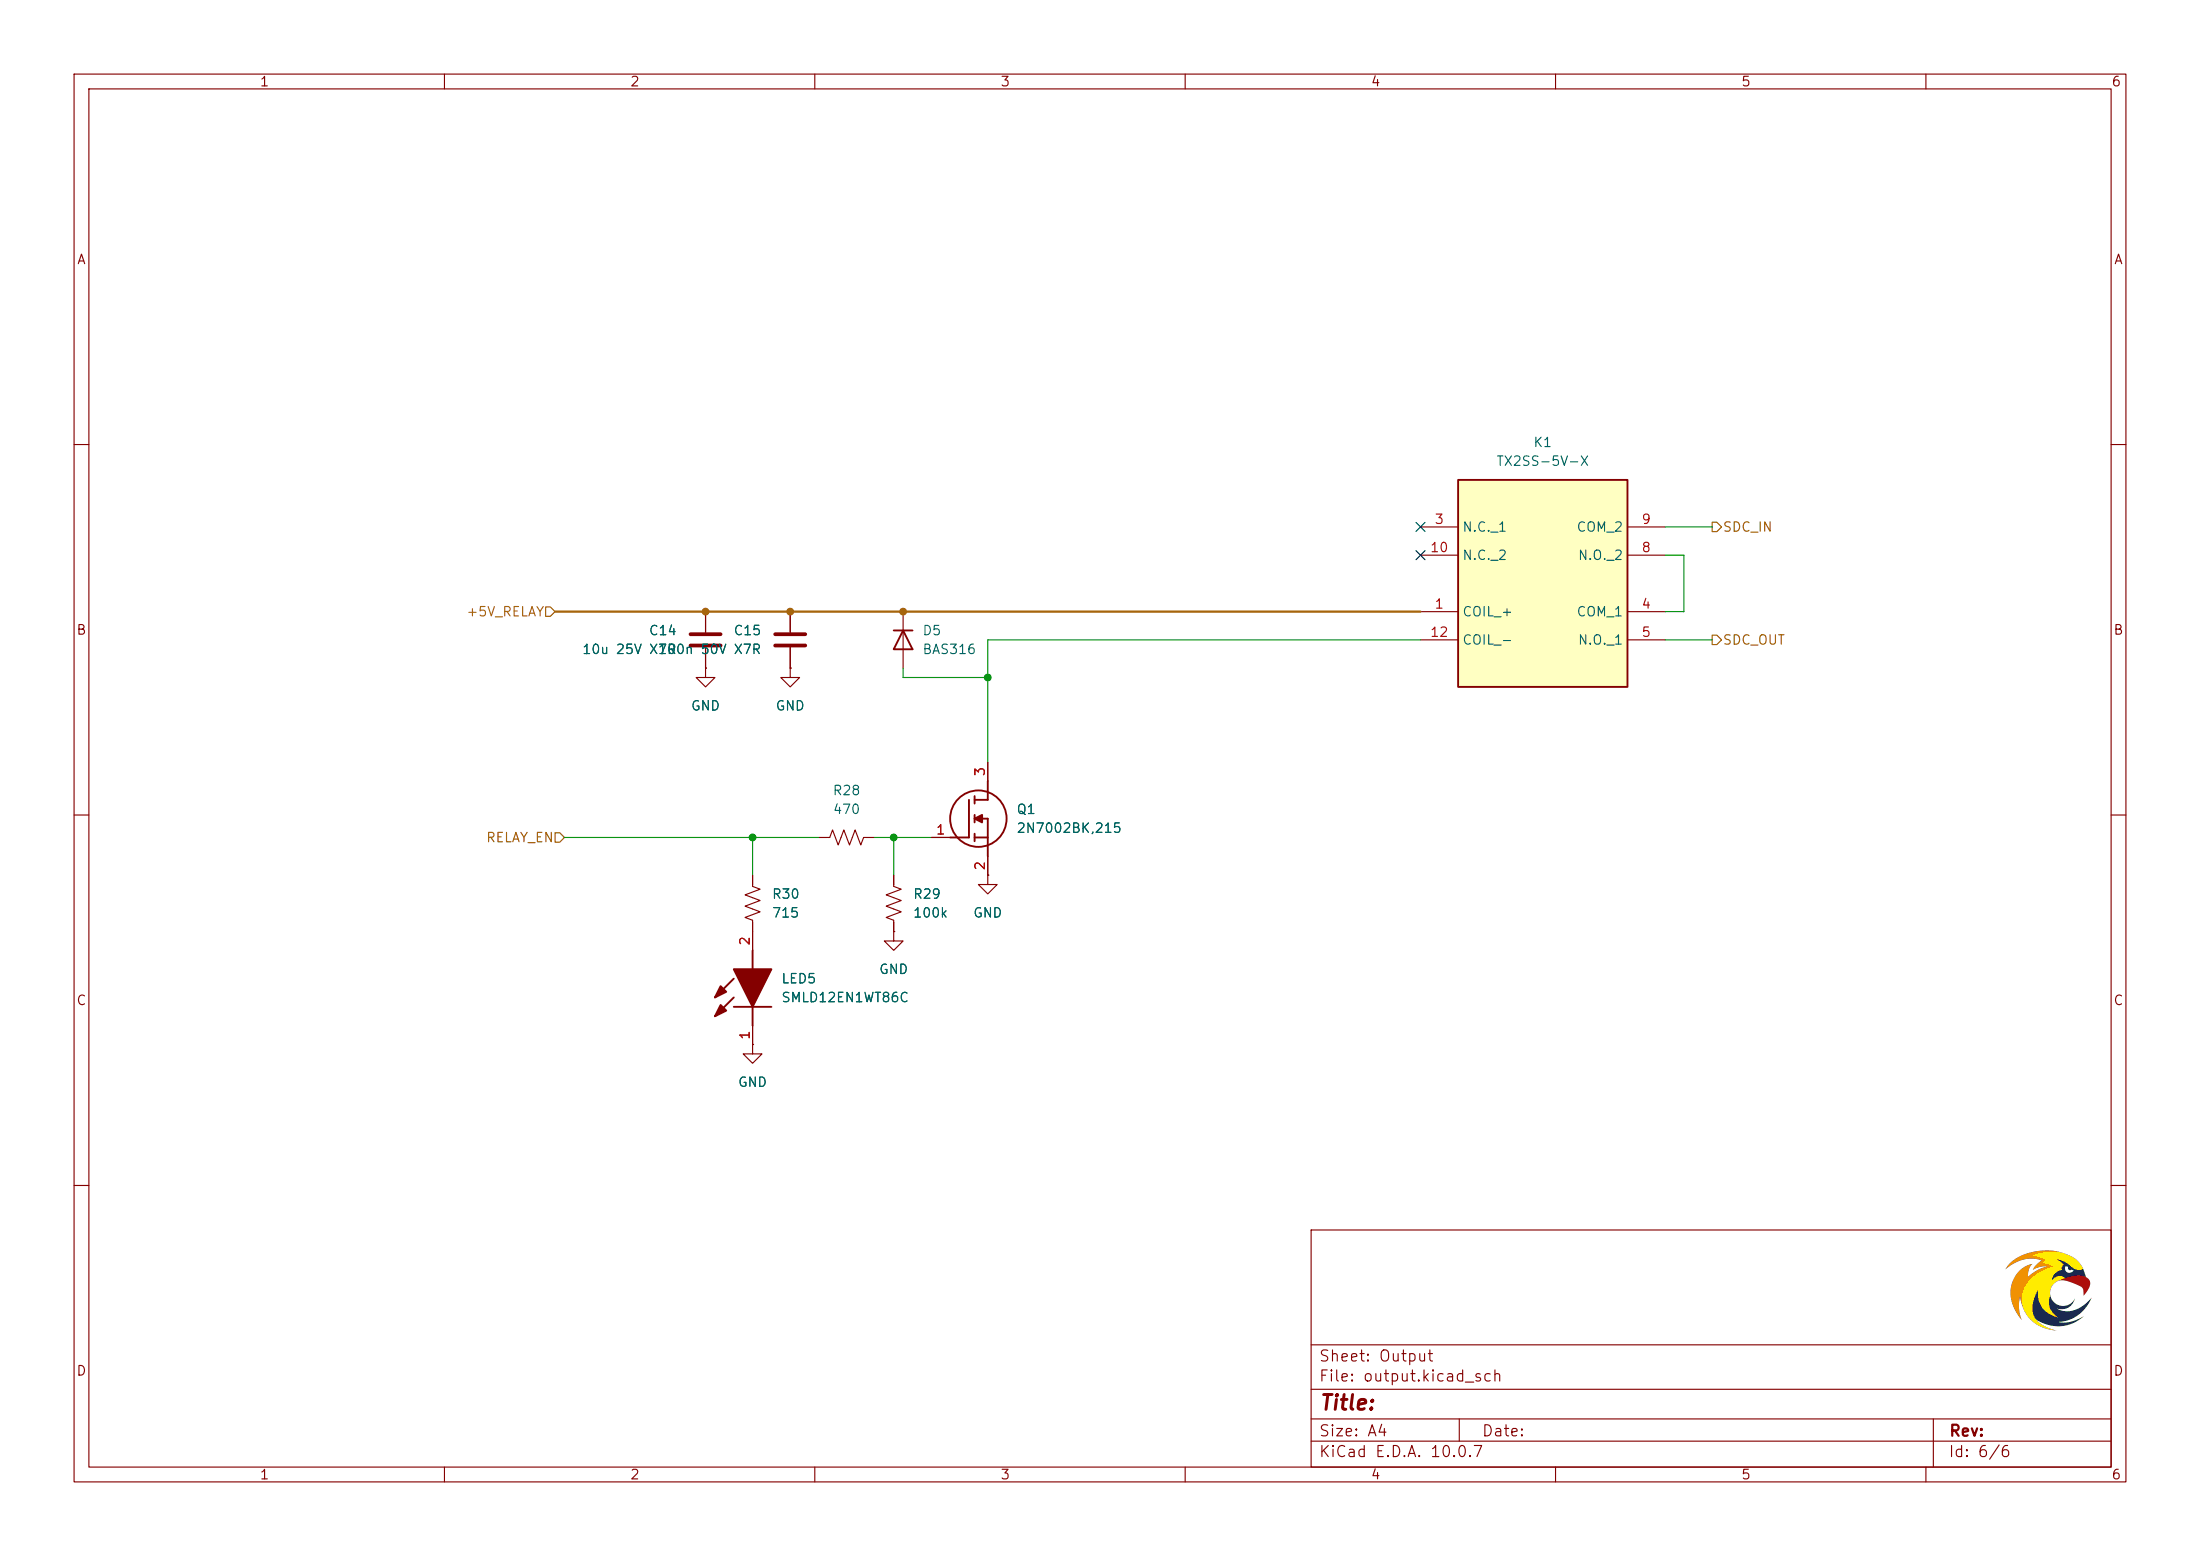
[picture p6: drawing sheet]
(kicad_sch
 (version 20260306)
 (generator "eeschema")
 (generator_version "10.0")
 (paper "A4")
 (lib_symbols
  (symbol "Device:C"
   (pin_numbers (hide yes))
   (pin_names
    (offset 0.254)) (exclude_from_sim no) (in_bom yes) (on_board yes)
   (in_pos_files yes)
   (duplicate_pin_numbers_are_jumpers no)
   (property "Reference" "C" (at 0.635 2.54 0) (show_name no) (do_not_autoplace no) (effects (font (size 1.27 1.27)) (justify left)))
   (property "Value" "C" (at 0.635 -2.54 0) (show_name no) (do_not_autoplace no) (effects (font (size 1.27 1.27)) (justify left)))
   (property "Footprint" "" (at 0.9652 -3.81 0) (show_name no) (do_not_autoplace no) (hide yes) (effects (font (size 1.27 1.27))))
   (property "Datasheet" "" (at 0 0 0) (show_name no) (do_not_autoplace no) (hide yes) (effects (font (size 1.27 1.27))))
   (property "Description" "Unpolarized capacitor" (at 0 0 0) (show_name no) (do_not_autoplace no) (hide yes) (effects (font (size 1.27 1.27))))
   (symbol "C_0_1"
    (polyline (pts (xy -2.032 0.762) (xy 2.032 0.762)) (stroke (width 0.508) (type default)) (fill (type none)))
    (polyline (pts (xy -2.032 -0.762) (xy 2.032 -0.762)) (stroke (width 0.508) (type default)) (fill (type none))))
   (symbol "C_1_1"
    (pin passive line (at 0 3.81 270) (length 2.794) (name "" (effects (font (size 1.27 1.27)))) (number "1" (effects (font (size 1.27 1.27)))))
    (pin passive line (at 0 -3.81 90) (length 2.794) (name "" (effects (font (size 1.27 1.27)))) (number "2" (effects (font (size 1.27 1.27))))))
   (embedded_fonts no))
  (symbol "Device:R_US"
   (pin_numbers (hide yes))
   (pin_names
    (offset 0)) (exclude_from_sim no) (in_bom yes) (on_board yes)
   (in_pos_files yes)
   (duplicate_pin_numbers_are_jumpers no)
   (property "Reference" "R" (at 2.54 0 90) (show_name no) (do_not_autoplace no) (effects (font (size 1.27 1.27))))
   (property "Value" "R_US" (at -2.54 0 90) (show_name no) (do_not_autoplace no) (effects (font (size 1.27 1.27))))
   (property "Footprint" "" (at 1.016 -0.254 90) (show_name no) (do_not_autoplace no) (hide yes) (effects (font (size 1.27 1.27))))
   (property "Datasheet" "" (at 0 0 0) (show_name no) (do_not_autoplace no) (hide yes) (effects (font (size 1.27 1.27))))
   (property "Description" "Resistor, US symbol" (at 0 0 0) (show_name no) (do_not_autoplace no) (hide yes) (effects (font (size 1.27 1.27))))
   (symbol "R_US_0_1"
    (polyline (pts (xy 0 2.286) (xy 0 2.54)) (stroke (width 0) (type default)) (fill (type none)))
    (polyline (pts (xy 0 2.286) (xy 1.016 1.905) (xy 0 1.524) (xy -1.016 1.143) (xy 0 0.762)) (stroke (width 0) (type default)) (fill (type none)))
    (polyline (pts (xy 0 0.762) (xy 1.016 0.381) (xy 0 0) (xy -1.016 -0.381) (xy 0 -0.762)) (stroke (width 0) (type default)) (fill (type none)))
    (polyline (pts (xy 0 -0.762) (xy 1.016 -1.143) (xy 0 -1.524) (xy -1.016 -1.905) (xy 0 -2.286)) (stroke (width 0) (type default)) (fill (type none)))
    (polyline (pts (xy 0 -2.286) (xy 0 -2.54)) (stroke (width 0) (type default)) (fill (type none))))
   (symbol "R_US_1_1"
    (pin passive line (at 0 3.81 270) (length 1.27) (name "" (effects (font (size 1.27 1.27)))) (number "1" (effects (font (size 1.27 1.27)))))
    (pin passive line (at 0 -3.81 90) (length 1.27) (name "" (effects (font (size 1.27 1.27)))) (number "2" (effects (font (size 1.27 1.27))))))
   (embedded_fonts no))
  (symbol "Diode:BAS316"
   (pin_numbers (hide yes))
   (pin_names (hide yes)) (exclude_from_sim no) (in_bom yes) (on_board yes)
   (in_pos_files yes)
   (duplicate_pin_numbers_are_jumpers no)
   (property "Reference" "D" (at 0 2.54 0) (show_name no) (do_not_autoplace no) (effects (font (size 1.27 1.27))))
   (property "Value" "BAS316" (at 0 -2.54 0) (show_name no) (do_not_autoplace no) (effects (font (size 1.27 1.27))))
   (property "Footprint" "Diode_SMD:D_SOD-323" (at 0 -4.445 0) (show_name no) (do_not_autoplace no) (hide yes) (effects (font (size 1.27 1.27))))
   (property "Datasheet" "https://assets.nexperia.com/documents/data-sheet/BAS16_SER.pdf" (at 0 0 0) (show_name no) (do_not_autoplace no) (hide yes) (effects (font (size 1.27 1.27))))
   (property "Description" "100V, 0.25A, High-speed Switching Diode, SOD-323" (at 0 0 0) (show_name no) (do_not_autoplace no) (hide yes) (effects (font (size 1.27 1.27))))
   (property "Sim.Device" "D" (at 0 0 0) (show_name no) (do_not_autoplace no) (hide yes) (effects (font (size 1.27 1.27))))
   (property "Sim.Pins" "1=K 2=A" (at 0 0 0) (show_name no) (do_not_autoplace no) (hide yes) (effects (font (size 1.27 1.27))))
   (symbol "BAS316_0_1"
    (polyline (pts (xy -1.27 1.27) (xy -1.27 -1.27)) (stroke (width 0.254) (type default)) (fill (type none)))
    (polyline (pts (xy 1.27 1.27) (xy 1.27 -1.27) (xy -1.27 0) (xy 1.27 1.27)) (stroke (width 0.254) (type default)) (fill (type none)))
    (polyline (pts (xy 1.27 0) (xy -1.27 0)) (stroke (width 0) (type default)) (fill (type none))))
   (symbol "BAS316_1_1"
    (pin passive line (at -3.81 0 0) (length 2.54) (name "K" (effects (font (size 1.27 1.27)))) (number "1" (effects (font (size 1.27 1.27)))))
    (pin passive line (at 3.81 0 180) (length 2.54) (name "A" (effects (font (size 1.27 1.27)))) (number "2" (effects (font (size 1.27 1.27))))))
   (embedded_fonts no))
  (symbol "SamacSys:2N7002BK,215"
   (pin_names (hide yes)) (exclude_from_sim no) (in_bom yes) (on_board yes)
   (in_pos_files yes)
   (duplicate_pin_numbers_are_jumpers no)
   (property "Reference" "Q" (at 11.43 3.81 0) (show_name no) (do_not_autoplace no) (effects (font (size 1.27 1.27)) (justify left top)))
   (property "Value" "2N7002BK,215" (at 11.43 1.27 0) (show_name no) (do_not_autoplace no) (effects (font (size 1.27 1.27)) (justify left top)))
   (property "Footprint" "SOT95P230X110-3N" (at 11.43 -98.73 0) (show_name no) (do_not_autoplace no) (hide yes) (effects (font (size 1.27 1.27)) (justify left top)))
   (property "Datasheet" "https://4donline.ihs.com/images/VipMasterIC/IC/PHGL/PHGLS22028/PHGLS22028-1.pdf?hkey=EF798316E3902B6ED9A73243A3159BB0" (at 11.43 -198.73 0) (show_name no) (do_not_autoplace no) (hide yes) (effects (font (size 1.27 1.27)) (justify left top)))
   (property "Description" "SMALL SIGNAL FIELD-EFFECT TRANSI" (at 0 0 0) (show_name no) (do_not_autoplace no) (hide yes) (effects (font (size 1.27 1.27))))
   (property "Height" "1.1" (at 11.43 -398.73 0) (show_name no) (do_not_autoplace no) (hide yes) (effects (font (size 1.27 1.27)) (justify left top)))
   (property "Mouser Part Number" "" (at 11.43 -498.73 0) (show_name no) (do_not_autoplace no) (hide yes) (effects (font (size 1.27 1.27)) (justify left top)))
   (property "Mouser Price/Stock" "" (at 11.43 -598.73 0) (show_name no) (do_not_autoplace no) (hide yes) (effects (font (size 1.27 1.27)) (justify left top)))
   (property "Manufacturer_Name" "Nexperia" (at 11.43 -698.73 0) (show_name no) (do_not_autoplace no) (hide yes) (effects (font (size 1.27 1.27)) (justify left top)))
   (property "Manufacturer_Part_Number" "2N7002BK,215" (at 11.43 -798.73 0) (show_name no) (do_not_autoplace no) (hide yes) (effects (font (size 1.27 1.27)) (justify left top)))
   (symbol "2N7002BK,215_1_1"
    (polyline (pts (xy 2.54 0) (xy 5.08 0)) (stroke (width 0.254) (type default)) (fill (type none)))
    (polyline (pts (xy 5.08 5.08) (xy 5.08 0)) (stroke (width 0.254) (type default)) (fill (type none)))
    (polyline (pts (xy 5.842 5.588) (xy 5.842 4.572)) (stroke (width 0.254) (type default)) (fill (type none)))
    (polyline (pts (xy 5.842 2.54) (xy 6.858 3.048) (xy 6.858 2.032) (xy 5.842 2.54)) (stroke (width 0.254) (type default)) (fill (type outline)))
    (polyline (pts (xy 5.842 2.032) (xy 5.842 3.048)) (stroke (width 0.254) (type default)) (fill (type none)))
    (polyline (pts (xy 5.842 0) (xy 7.62 0)) (stroke (width 0.254) (type default)) (fill (type none)))
    (polyline (pts (xy 5.842 -0.508) (xy 5.842 0.508)) (stroke (width 0.254) (type default)) (fill (type none)))
    (circle (center 6.35 2.54) (radius 3.81) (stroke (width 0.254) (type default)) (fill (type none)))
    (polyline (pts (xy 7.62 5.08) (xy 5.842 5.08)) (stroke (width 0.254) (type default)) (fill (type none)))
    (polyline (pts (xy 7.62 5.08) (xy 7.62 7.62)) (stroke (width 0.254) (type default)) (fill (type none)))
    (polyline (pts (xy 7.62 2.54) (xy 5.842 2.54)) (stroke (width 0.254) (type default)) (fill (type none)))
    (polyline (pts (xy 7.62 2.54) (xy 7.62 -2.54)) (stroke (width 0.254) (type default)) (fill (type none)))
    (pin passive line (at 0 0 0) (length 2.54) (name "G" (effects (font (size 1.27 1.27)))) (number "1" (effects (font (size 1.27 1.27)))))
    (pin passive line (at 7.62 -5.08 90) (length 2.54) (name "S" (effects (font (size 1.27 1.27)))) (number "2" (effects (font (size 1.27 1.27)))))
    (pin passive line (at 7.62 10.16 270) (length 2.54) (name "D" (effects (font (size 1.27 1.27)))) (number "3" (effects (font (size 1.27 1.27))))))
   (embedded_fonts no))
  (symbol "SamacSys:SMLD12EN1WT86C"
   (pin_names (hide yes)) (exclude_from_sim no) (in_bom yes) (on_board yes)
   (in_pos_files yes)
   (duplicate_pin_numbers_are_jumpers no)
   (property "Reference" "LED" (at 12.7 8.89 0) (show_name no) (do_not_autoplace no) (effects (font (size 1.27 1.27)) (justify left bottom)))
   (property "Value" "SMLD12EN1WT86C" (at 12.7 6.35 0) (show_name no) (do_not_autoplace no) (effects (font (size 1.27 1.27)) (justify left bottom)))
   (property "Footprint" "SMLD12EN1WT86C" (at 12.7 -93.65 0) (show_name no) (do_not_autoplace no) (hide yes) (effects (font (size 1.27 1.27)) (justify left bottom)))
   (property "Datasheet" "https://fscdn.rohm.com/en/products/databook/datasheet/opto/led/chip_mono/smld12en1wt86(c)-e.pdf" (at 12.7 -193.65 0) (show_name no) (do_not_autoplace no) (hide yes) (effects (font (size 1.27 1.27)) (justify left bottom)))
   (property "Description" "Green 527nm LED Indication - Discrete 3V 0603 (1608 Metric)" (at 0 0 0) (show_name no) (do_not_autoplace no) (hide yes) (effects (font (size 1.27 1.27))))
   (property "Height" "0.65" (at 12.7 -393.65 0) (show_name no) (do_not_autoplace no) (hide yes) (effects (font (size 1.27 1.27)) (justify left bottom)))
   (property "Mouser Part Number" "755-SMLD12EN1WT86C" (at 12.7 -493.65 0) (show_name no) (do_not_autoplace no) (hide yes) (effects (font (size 1.27 1.27)) (justify left bottom)))
   (property "Mouser Price/Stock" "https://www.mouser.co.uk/ProductDetail/ROHM-Semiconductor/SMLD12EN1WT86C?qs=Z%252BL2brAPG1KJHKBIKSy7wg%3D%3D" (at 12.7 -593.65 0) (show_name no) (do_not_autoplace no) (hide yes) (effects (font (size 1.27 1.27)) (justify left bottom)))
   (property "Manufacturer_Name" "ROHM Semiconductor" (at 12.7 -693.65 0) (show_name no) (do_not_autoplace no) (hide yes) (effects (font (size 1.27 1.27)) (justify left bottom)))
   (property "Manufacturer_Part_Number" "SMLD12EN1WT86C" (at 12.7 -793.65 0) (show_name no) (do_not_autoplace no) (hide yes) (effects (font (size 1.27 1.27)) (justify left bottom)))
   (symbol "SMLD12EN1WT86C_1_1"
    (polyline (pts (xy 2.54 0) (xy 5.08 0)) (stroke (width 0.254) (type default)) (fill (type none)))
    (polyline (pts (xy 5.08 2.54) (xy 5.08 -2.54)) (stroke (width 0.254) (type default)) (fill (type none)))
    (polyline (pts (xy 5.08 0) (xy 10.16 2.54) (xy 10.16 -2.54) (xy 5.08 0)) (stroke (width 0.254) (type default)) (fill (type outline)))
    (polyline (pts (xy 5.334 4.318) (xy 4.572 3.556) (xy 3.81 5.08) (xy 5.334 4.318)) (stroke (width 0.254) (type default)) (fill (type outline)))
    (polyline (pts (xy 6.35 2.54) (xy 3.81 5.08)) (stroke (width 0.254) (type default)) (fill (type none)))
    (polyline (pts (xy 7.874 4.318) (xy 7.112 3.556) (xy 6.35 5.08) (xy 7.874 4.318)) (stroke (width 0.254) (type default)) (fill (type outline)))
    (polyline (pts (xy 8.89 2.54) (xy 6.35 5.08)) (stroke (width 0.254) (type default)) (fill (type none)))
    (polyline (pts (xy 10.16 0) (xy 12.7 0)) (stroke (width 0.254) (type default)) (fill (type none)))
    (pin passive line (at 0 0 0) (length 2.54) (name "K" (effects (font (size 1.27 1.27)))) (number "1" (effects (font (size 1.27 1.27)))))
    (pin passive line (at 15.24 0 180) (length 2.54) (name "A" (effects (font (size 1.27 1.27)))) (number "2" (effects (font (size 1.27 1.27))))))
   (embedded_fonts no))
  (symbol "SamacSys:TX2SS-5V-X" (exclude_from_sim no) (in_bom yes) (on_board yes)
   (in_pos_files yes)
   (duplicate_pin_numbers_are_jumpers no)
   (property "Reference" "K1" (at 16.51 7.62 0) (show_name no) (do_not_autoplace no) (effects (font (size 1.27 1.27))))
   (property "Value" "TX2SS-5V-X" (at 16.51 5.08 0) (show_name no) (do_not_autoplace no) (effects (font (size 1.27 1.27))))
   (property "Footprint" "ATXS20020SS" (at 29.21 -94.92 0) (show_name no) (do_not_autoplace no) (hide yes) (effects (font (size 1.27 1.27)) (justify left top)))
   (property "Datasheet" "https://industry.panasonic.com/ac/cdn/e/control/relay/signal/catalog/mech_eng_tx.pdf" (at 29.21 -194.92 0) (show_name no) (do_not_autoplace no) (hide yes) (effects (font (size 1.27 1.27)) (justify left top)))
   (property "Description" "2,000 Vrms dielectric strength, 2 Form C and 2 A relays" (at 13.208 12.7 0) (show_name no) (do_not_autoplace no) (hide yes) (effects (font (size 1.27 1.27))))
   (property "Height" "10" (at 29.21 -394.92 0) (show_name no) (do_not_autoplace no) (hide yes) (effects (font (size 1.27 1.27)) (justify left top)))
   (property "Mouser Part Number" "" (at 29.21 -494.92 0) (show_name no) (do_not_autoplace no) (hide yes) (effects (font (size 1.27 1.27)) (justify left top)))
   (property "Mouser Price/Stock" "" (at 29.21 -594.92 0) (show_name no) (do_not_autoplace no) (hide yes) (effects (font (size 1.27 1.27)) (justify left top)))
   (property "Manufacturer_Name" "Panasonic" (at 29.21 -694.92 0) (show_name no) (do_not_autoplace no) (hide yes) (effects (font (size 1.27 1.27)) (justify left top)))
   (property "Manufacturer_Part_Number" "TX2SS-5V-X" (at 29.21 -794.92 0) (show_name no) (do_not_autoplace no) (hide yes) (effects (font (size 1.27 1.27)) (justify left top)))
   (symbol "TX2SS-5V-X_1_1"
    (rectangle (start 5.08 2.54) (end 27.94 -25.4) (stroke (width 0.254) (type default)) (fill (type background)))
    (pin passive line (at 0 -15.24 0) (length 5.08) (name "COIL_+" (effects (font (size 1.27 1.27)))) (number "1" (effects (font (size 1.27 1.27)))))
    (pin passive line (at 0 -3.81 0) (length 5.08) (name "N.C._1" (effects (font (size 1.27 1.27)))) (number "3" (effects (font (size 1.27 1.27)))))
    (pin passive line (at 33.02 -15.24 180) (length 5.08) (name "COM_1" (effects (font (size 1.27 1.27)))) (number "4" (effects (font (size 1.27 1.27)))))
    (pin passive line (at 33.02 -19.05 180) (length 5.08) (name "N.O._1" (effects (font (size 1.27 1.27)))) (number "5" (effects (font (size 1.27 1.27)))))
    (pin passive line (at 33.02 -7.62 180) (length 5.08) (name "N.O._2" (effects (font (size 1.27 1.27)))) (number "8" (effects (font (size 1.27 1.27)))))
    (pin passive line (at 33.02 -3.81 180) (length 5.08) (name "COM_2" (effects (font (size 1.27 1.27)))) (number "9" (effects (font (size 1.27 1.27)))))
    (pin passive line (at 0 -7.62 0) (length 5.08) (name "N.C._2" (effects (font (size 1.27 1.27)))) (number "10" (effects (font (size 1.27 1.27)))))
    (pin passive line (at 0 -19.05 0) (length 5.08) (name "COIL_-" (effects (font (size 1.27 1.27)))) (number "12" (effects (font (size 1.27 1.27))))))
   (embedded_fonts no))
  (symbol "power:GND"
   (power global)
   (pin_numbers (hide yes))
   (pin_names
    (offset 0) (hide yes)) (exclude_from_sim no) (in_bom yes) (on_board yes)
   (in_pos_files yes)
   (duplicate_pin_numbers_are_jumpers no)
   (property "Reference" "#PWR" (at 0 -6.35 0) (show_name no) (do_not_autoplace no) (hide yes) (effects (font (size 1.27 1.27))))
   (property "Value" "GND" (at 0 -3.81 0) (show_name no) (do_not_autoplace no) (effects (font (size 1.27 1.27))))
   (property "Footprint" "" (at 0 0 0) (show_name no) (do_not_autoplace no) (hide yes) (effects (font (size 1.27 1.27))))
   (property "Datasheet" "" (at 0 0 0) (show_name no) (do_not_autoplace no) (hide yes) (effects (font (size 1.27 1.27))))
   (property "Description" "Power symbol creates a global label with name \"GND\" , ground" (at 0 0 0) (show_name no) (do_not_autoplace no) (hide yes) (effects (font (size 1.27 1.27))))
   (symbol "GND_0_1"
    (polyline (pts (xy 0 0) (xy 0 -1.27) (xy 1.27 -1.27) (xy 0 -2.54) (xy -1.27 -1.27) (xy 0 -1.27)) (stroke (width 0) (type default)) (fill (type none))))
   (symbol "GND_1_1"
    (pin power_in line (at 0 0 270) (length 0) (name "" (effects (font (size 1.27 1.27)))) (number "1" (effects (font (size 1.27 1.27))))))
   (embedded_fonts no)))
 (junction
  (at 133.35 91.44)
  (diameter 0)
  (color 0 0 0 0))
 (junction
  (at 120.65 113.03)
  (diameter 0)
  (color 0 0 0 0))
 (junction
  (at 121.92 82.55)
  (diameter 0)
  (color 0 0 0 0))
 (junction
  (at 106.68 82.55)
  (diameter 0)
  (color 0 0 0 0))
 (junction
  (at 101.6 113.03)
  (diameter 0)
  (color 0 0 0 0))
 (junction
  (at 95.25 82.55)
  (diameter 0)
  (color 0 0 0 0))
 (no_connect
  (at 191.77 74.93))
 (no_connect
  (at 191.77 71.12))
 (wire
  (pts (xy 227.33 82.55) (xy 227.33 74.93))
  (stroke (width 0) (type default)))
 (wire
  (pts (xy 74.93 82.55) (xy 106.68 82.55))
  (stroke (width 0) (type default)))
 (wire
  (pts (xy 101.6 113.03) (xy 101.6 118.11))
  (stroke (width 0) (type default)))
 (wire
  (pts (xy 224.79 82.55) (xy 227.33 82.55))
  (stroke (width 0) (type default)))
 (wire
  (pts (xy 133.35 86.36) (xy 191.77 86.36))
  (stroke (width 0) (type default)))
 (wire
  (pts (xy 133.35 91.44) (xy 133.35 86.36))
  (stroke (width 0) (type default)))
 (wire
  (pts (xy 76.2 113.03) (xy 101.6 113.03))
  (stroke (width 0) (type default)))
 (wire
  (pts (xy 121.92 91.44) (xy 133.35 91.44))
  (stroke (width 0) (type default)))
 (wire
  (pts (xy 121.92 82.55) (xy 191.77 82.55))
  (stroke (width 0) (type default)))
 (wire
  (pts (xy 101.6 113.03) (xy 110.49 113.03))
  (stroke (width 0) (type default)))
 (wire
  (pts (xy 224.79 74.93) (xy 227.33 74.93))
  (stroke (width 0) (type default)))
 (wire
  (pts (xy 120.65 113.03) (xy 120.65 118.11))
  (stroke (width 0) (type default)))
 (wire
  (pts (xy 118.11 113.03) (xy 125.73 113.03))
  (stroke (width 0) (type default)))
 (wire
  (pts (xy 106.68 82.55) (xy 121.92 82.55))
  (stroke (width 0) (type default)))
 (wire
  (pts (xy 224.79 71.12) (xy 231.14 71.12))
  (stroke (width 0) (type default)))
 (wire
  (pts (xy 133.35 102.87) (xy 133.35 91.44))
  (stroke (width 0) (type default)))
 (wire
  (pts (xy 224.79 86.36) (xy 231.14 86.36))
  (stroke (width 0) (type default)))
 (wire
  (pts (xy 121.92 90.17) (xy 121.92 91.44))
  (stroke (width 0) (type default)))
 (hierarchical_label "RELAY_EN"
  (shape input)
  (at 76.2 113.03 180)
  (effects (font (size 1.27 1.27)) (justify right)))
 (hierarchical_label "SDC_IN"
  (shape output)
  (at 231.14 71.12 0)
  (effects (font (size 1.27 1.27)) (justify left)))
 (hierarchical_label "SDC_OUT"
  (shape output)
  (at 231.14 86.36 0)
  (effects (font (size 1.27 1.27)) (justify left)))
 (hierarchical_label "+5V_RELAY"
  (shape input)
  (at 74.93 82.55 180)
  (effects (font (size 1.27 1.27)) (justify right)))
 (symbol
  (lib_id "Device:R_US")
  (at 101.6 121.92 0)
  (unit 1)
  (body_style 1)
  (exclude_from_sim no)
  (in_bom yes)
  (on_board yes)
  (in_pos_files yes)
  (dnp no)
  (fields_autoplaced yes)
  (property "Reference" "R30" (at 104.14 120.6499 0) (show_name no) (do_not_autoplace no) (effects (font (size 1.27 1.27)) (justify left)))
  (property "Value" "715" (at 104.14 123.1899 0) (show_name no) (do_not_autoplace no) (effects (font (size 1.27 1.27)) (justify left)))
  (property "Footprint" "Resistor_SMD:R_0603_1608Metric" (at 102.616 122.174 90) (hide yes) (show_name no) (do_not_autoplace no) (effects (font (size 1.27 1.27))))
  (property "Datasheet" "" (at 101.6 121.92 0) (hide yes) (show_name no) (do_not_autoplace no) (effects (font (size 1.27 1.27))))
  (property "Description" "Resistor, US symbol" (at 101.6 121.92 0) (hide yes) (show_name no) (do_not_autoplace no) (effects (font (size 1.27 1.27))))
  (pin "1")
  (pin "2"))
 (symbol
  (lib_id "power:GND")
  (at 101.6 140.97 0)
  (unit 1)
  (body_style 1)
  (exclude_from_sim no)
  (in_bom yes)
  (on_board yes)
  (in_pos_files yes)
  (dnp no)
  (fields_autoplaced yes)
  (property "Reference" "#PWR057" (at 101.6 147.32 0) (hide yes) (show_name no) (do_not_autoplace no) (effects (font (size 1.27 1.27))))
  (property "Value" "GND" (at 101.6 146.05 0) (show_name no) (do_not_autoplace no) (effects (font (size 1.27 1.27))))
  (property "Footprint" "" (at 101.6 140.97 0) (hide yes) (show_name no) (do_not_autoplace no) (effects (font (size 1.27 1.27))))
  (property "Datasheet" "" (at 101.6 140.97 0) (hide yes) (show_name no) (do_not_autoplace no) (effects (font (size 1.27 1.27))))
  (property "Description" "Power symbol creates a global label with name \"GND\" , ground" (at 101.6 140.97 0) (hide yes) (show_name no) (do_not_autoplace no) (effects (font (size 1.27 1.27))))
  (pin "1"))
 (symbol
  (lib_id "SamacSys:SMLD12EN1WT86C")
  (at 101.6 140.97 90)
  (unit 1)
  (body_style 1)
  (exclude_from_sim no)
  (in_bom yes)
  (on_board yes)
  (in_pos_files yes)
  (dnp no)
  (fields_autoplaced yes)
  (property "Reference" "LED5" (at 105.41 132.0799 90) (show_name no) (do_not_autoplace no) (effects (font (size 1.27 1.27)) (justify right)))
  (property "Value" "SMLD12EN1WT86C" (at 105.41 134.6199 90) (show_name no) (do_not_autoplace no) (effects (font (size 1.27 1.27)) (justify right)))
  (property "Footprint" "SMLD12EN1WT86C" (at 195.25 128.27 0) (hide yes) (show_name no) (do_not_autoplace no) (effects (font (size 1.27 1.27)) (justify left bottom)))
  (property "Datasheet" "https://fscdn.rohm.com/en/products/databook/datasheet/opto/led/chip_mono/smld12en1wt86(c)-e.pdf" (at 295.25 128.27 0) (hide yes) (show_name no) (do_not_autoplace no) (effects (font (size 1.27 1.27)) (justify left bottom)))
  (property "Description" "Green 527nm LED Indication - Discrete 3V 0603 (1608 Metric)" (at 101.6 140.97 0) (hide yes) (show_name no) (do_not_autoplace no) (effects (font (size 1.27 1.27))))
  (property "Height" "0.65" (at 495.25 128.27 0) (hide yes) (show_name no) (do_not_autoplace no) (effects (font (size 1.27 1.27)) (justify left bottom)))
  (property "Mouser Part Number" "755-SMLD12EN1WT86C" (at 595.25 128.27 0) (hide yes) (show_name no) (do_not_autoplace no) (effects (font (size 1.27 1.27)) (justify left bottom)))
  (property "Mouser Price/Stock" "https://www.mouser.co.uk/ProductDetail/ROHM-Semiconductor/SMLD12EN1WT86C?qs=Z%252BL2brAPG1KJHKBIKSy7wg%3D%3D" (at 695.25 128.27 0) (hide yes) (show_name no) (do_not_autoplace no) (effects (font (size 1.27 1.27)) (justify left bottom)))
  (property "Manufacturer_Name" "ROHM Semiconductor" (at 795.25 128.27 0) (hide yes) (show_name no) (do_not_autoplace no) (effects (font (size 1.27 1.27)) (justify left bottom)))
  (property "Manufacturer_Part_Number" "SMLD12EN1WT86C" (at 895.25 128.27 0) (hide yes) (show_name no) (do_not_autoplace no) (effects (font (size 1.27 1.27)) (justify left bottom)))
  (pin "1")
  (pin "2"))
 (symbol
  (lib_id "SamacSys:2N7002BK,215")
  (at 125.73 113.03 0)
  (unit 1)
  (body_style 1)
  (exclude_from_sim no)
  (in_bom yes)
  (on_board yes)
  (in_pos_files yes)
  (dnp no)
  (fields_autoplaced yes)
  (property "Reference" "Q1" (at 137.16 109.2199 0) (show_name no) (do_not_autoplace no) (effects (font (size 1.27 1.27)) (justify left)))
  (property "Value" "2N7002BK,215" (at 137.16 111.7599 0) (show_name no) (do_not_autoplace no) (effects (font (size 1.27 1.27)) (justify left)))
  (property "Footprint" "SOT95P230X110-3N" (at 137.16 211.76 0) (hide yes) (show_name no) (do_not_autoplace no) (effects (font (size 1.27 1.27)) (justify left top)))
  (property "Datasheet" "https://4donline.ihs.com/images/VipMasterIC/IC/PHGL/PHGLS22028/PHGLS22028-1.pdf?hkey=EF798316E3902B6ED9A73243A3159BB0" (at 137.16 311.76 0) (hide yes) (show_name no) (do_not_autoplace no) (effects (font (size 1.27 1.27)) (justify left top)))
  (property "Description" "SMALL SIGNAL FIELD-EFFECT TRANSI" (at 125.73 113.03 0) (hide yes) (show_name no) (do_not_autoplace no) (effects (font (size 1.27 1.27))))
  (property "Height" "1.1" (at 137.16 511.76 0) (hide yes) (show_name no) (do_not_autoplace no) (effects (font (size 1.27 1.27)) (justify left top)))
  (property "Mouser Part Number" "" (at 137.16 611.76 0) (hide yes) (show_name no) (do_not_autoplace no) (effects (font (size 1.27 1.27)) (justify left top)))
  (property "Mouser Price/Stock" "" (at 137.16 711.76 0) (hide yes) (show_name no) (do_not_autoplace no) (effects (font (size 1.27 1.27)) (justify left top)))
  (property "Manufacturer_Name" "Nexperia" (at 137.16 811.76 0) (hide yes) (show_name no) (do_not_autoplace no) (effects (font (size 1.27 1.27)) (justify left top)))
  (property "Manufacturer_Part_Number" "2N7002BK,215" (at 137.16 911.76 0) (hide yes) (show_name no) (do_not_autoplace no) (effects (font (size 1.27 1.27)) (justify left top)))
  (pin "3")
  (pin "2")
  (pin "1"))
 (symbol
  (lib_id "power:GND")
  (at 120.65 125.73 0)
  (unit 1)
  (body_style 1)
  (exclude_from_sim no)
  (in_bom yes)
  (on_board yes)
  (in_pos_files yes)
  (dnp no)
  (fields_autoplaced yes)
  (property "Reference" "#PWR056" (at 120.65 132.08 0) (hide yes) (show_name no) (do_not_autoplace no) (effects (font (size 1.27 1.27))))
  (property "Value" "GND" (at 120.65 130.81 0) (show_name no) (do_not_autoplace no) (effects (font (size 1.27 1.27))))
  (property "Footprint" "" (at 120.65 125.73 0) (hide yes) (show_name no) (do_not_autoplace no) (effects (font (size 1.27 1.27))))
  (property "Datasheet" "" (at 120.65 125.73 0) (hide yes) (show_name no) (do_not_autoplace no) (effects (font (size 1.27 1.27))))
  (property "Description" "Power symbol creates a global label with name \"GND\" , ground" (at 120.65 125.73 0) (hide yes) (show_name no) (do_not_autoplace no) (effects (font (size 1.27 1.27))))
  (pin "1"))
 (symbol
  (lib_id "power:GND")
  (at 106.68 90.17 0)
  (mirror y)
  (unit 1)
  (body_style 1)
  (exclude_from_sim no)
  (in_bom yes)
  (on_board yes)
  (in_pos_files yes)
  (dnp no)
  (fields_autoplaced yes)
  (property "Reference" "#PWR059" (at 106.68 96.52 0) (hide yes) (show_name no) (do_not_autoplace no) (effects (font (size 1.27 1.27))))
  (property "Value" "GND" (at 106.68 95.25 0) (show_name no) (do_not_autoplace no) (effects (font (size 1.27 1.27))))
  (property "Footprint" "" (at 106.68 90.17 0) (hide yes) (show_name no) (do_not_autoplace no) (effects (font (size 1.27 1.27))))
  (property "Datasheet" "" (at 106.68 90.17 0) (hide yes) (show_name no) (do_not_autoplace no) (effects (font (size 1.27 1.27))))
  (property "Description" "Power symbol creates a global label with name \"GND\" , ground" (at 106.68 90.17 0) (hide yes) (show_name no) (do_not_autoplace no) (effects (font (size 1.27 1.27))))
  (pin "1"))
 (symbol
  (lib_id "Diode:BAS316")
  (at 121.92 86.36 270)
  (unit 1)
  (body_style 1)
  (exclude_from_sim no)
  (in_bom yes)
  (on_board yes)
  (in_pos_files yes)
  (dnp no)
  (fields_autoplaced yes)
  (property "Reference" "D5" (at 124.46 85.0899 90) (show_name no) (do_not_autoplace no) (effects (font (size 1.27 1.27)) (justify left)))
  (property "Value" "BAS316" (at 124.46 87.6299 90) (show_name no) (do_not_autoplace no) (effects (font (size 1.27 1.27)) (justify left)))
  (property "Footprint" "Diode_SMD:D_SOD-323" (at 117.475 86.36 0) (hide yes) (show_name no) (do_not_autoplace no) (effects (font (size 1.27 1.27))))
  (property "Datasheet" "https://assets.nexperia.com/documents/data-sheet/BAS16_SER.pdf" (at 121.92 86.36 0) (hide yes) (show_name no) (do_not_autoplace no) (effects (font (size 1.27 1.27))))
  (property "Description" "100V, 0.25A, High-speed Switching Diode, SOD-323" (at 121.92 86.36 0) (hide yes) (show_name no) (do_not_autoplace no) (effects (font (size 1.27 1.27))))
  (property "Sim.Device" "D" (at 121.92 86.36 0) (hide yes) (show_name no) (do_not_autoplace no) (effects (font (size 1.27 1.27))))
  (property "Sim.Pins" "1=K 2=A" (at 121.92 86.36 0) (hide yes) (show_name no) (do_not_autoplace no) (effects (font (size 1.27 1.27))))
  (pin "2")
  (pin "1"))
 (symbol
  (lib_id "Device:R_US")
  (at 114.3 113.03 90)
  (unit 1)
  (body_style 1)
  (exclude_from_sim no)
  (in_bom yes)
  (on_board yes)
  (in_pos_files yes)
  (dnp no)
  (fields_autoplaced yes)
  (property "Reference" "R28" (at 114.3 106.68 90) (show_name no) (do_not_autoplace no) (effects (font (size 1.27 1.27))))
  (property "Value" "470" (at 114.3 109.22 90) (show_name no) (do_not_autoplace no) (effects (font (size 1.27 1.27))))
  (property "Footprint" "Resistor_SMD:R_0603_1608Metric" (at 114.554 112.014 90) (hide yes) (show_name no) (do_not_autoplace no) (effects (font (size 1.27 1.27))))
  (property "Datasheet" "" (at 114.3 113.03 0) (hide yes) (show_name no) (do_not_autoplace no) (effects (font (size 1.27 1.27))))
  (property "Description" "Resistor, US symbol" (at 114.3 113.03 0) (hide yes) (show_name no) (do_not_autoplace no) (effects (font (size 1.27 1.27))))
  (pin "2")
  (pin "1"))
 (symbol
  (lib_id "power:GND")
  (at 133.35 118.11 0)
  (unit 1)
  (body_style 1)
  (exclude_from_sim no)
  (in_bom yes)
  (on_board yes)
  (in_pos_files yes)
  (dnp no)
  (fields_autoplaced yes)
  (property "Reference" "#PWR055" (at 133.35 124.46 0) (hide yes) (show_name no) (do_not_autoplace no) (effects (font (size 1.27 1.27))))
  (property "Value" "GND" (at 133.35 123.19 0) (show_name no) (do_not_autoplace no) (effects (font (size 1.27 1.27))))
  (property "Footprint" "" (at 133.35 118.11 0) (hide yes) (show_name no) (do_not_autoplace no) (effects (font (size 1.27 1.27))))
  (property "Datasheet" "" (at 133.35 118.11 0) (hide yes) (show_name no) (do_not_autoplace no) (effects (font (size 1.27 1.27))))
  (property "Description" "Power symbol creates a global label with name \"GND\" , ground" (at 133.35 118.11 0) (hide yes) (show_name no) (do_not_autoplace no) (effects (font (size 1.27 1.27))))
  (pin "1"))
 (symbol
  (lib_id "Device:C")
  (at 106.68 86.36 0)
  (mirror x)
  (unit 1)
  (body_style 1)
  (exclude_from_sim no)
  (in_bom yes)
  (on_board yes)
  (in_pos_files yes)
  (dnp no)
  (fields_autoplaced yes)
  (property "Reference" "C15" (at 102.87 85.0899 0) (show_name no) (do_not_autoplace no) (effects (font (size 1.27 1.27)) (justify right)))
  (property "Value" "100n 50V X7R" (at 102.87 87.6299 0) (show_name no) (do_not_autoplace no) (effects (font (size 1.27 1.27)) (justify right)))
  (property "Footprint" "Capacitor_SMD:C_0603_1608Metric" (at 107.6452 82.55 0) (hide yes) (show_name no) (do_not_autoplace no) (effects (font (size 1.27 1.27))))
  (property "Datasheet" "" (at 106.68 86.36 0) (hide yes) (show_name no) (do_not_autoplace no) (effects (font (size 1.27 1.27))))
  (property "Description" "Unpolarized capacitor" (at 106.68 86.36 0) (hide yes) (show_name no) (do_not_autoplace no) (effects (font (size 1.27 1.27))))
  (pin "2")
  (pin "1"))
 (symbol
  (lib_id "power:GND")
  (at 95.25 90.17 0)
  (mirror y)
  (unit 1)
  (body_style 1)
  (exclude_from_sim no)
  (in_bom yes)
  (on_board yes)
  (in_pos_files yes)
  (dnp no)
  (fields_autoplaced yes)
  (property "Reference" "#PWR058" (at 95.25 96.52 0) (hide yes) (show_name no) (do_not_autoplace no) (effects (font (size 1.27 1.27))))
  (property "Value" "GND" (at 95.25 95.25 0) (show_name no) (do_not_autoplace no) (effects (font (size 1.27 1.27))))
  (property "Footprint" "" (at 95.25 90.17 0) (hide yes) (show_name no) (do_not_autoplace no) (effects (font (size 1.27 1.27))))
  (property "Datasheet" "" (at 95.25 90.17 0) (hide yes) (show_name no) (do_not_autoplace no) (effects (font (size 1.27 1.27))))
  (property "Description" "Power symbol creates a global label with name \"GND\" , ground" (at 95.25 90.17 0) (hide yes) (show_name no) (do_not_autoplace no) (effects (font (size 1.27 1.27))))
  (pin "1"))
 (symbol
  (lib_id "SamacSys:TX2SS-5V-X")
  (at 191.77 67.31 0)
  (unit 1)
  (body_style 1)
  (exclude_from_sim no)
  (in_bom yes)
  (on_board yes)
  (in_pos_files yes)
  (dnp no)
  (fields_autoplaced yes)
  (property "Reference" "K1" (at 208.28 59.69 0) (show_name no) (do_not_autoplace no) (effects (font (size 1.27 1.27))))
  (property "Value" "TX2SS-5V-X" (at 208.28 62.23 0) (show_name no) (do_not_autoplace no) (effects (font (size 1.27 1.27))))
  (property "Footprint" "ATXS20020SS" (at 220.98 162.23 0) (hide yes) (show_name no) (do_not_autoplace no) (effects (font (size 1.27 1.27)) (justify left top)))
  (property "Datasheet" "https://industry.panasonic.com/ac/cdn/e/control/relay/signal/catalog/mech_eng_tx.pdf" (at 220.98 262.23 0) (hide yes) (show_name no) (do_not_autoplace no) (effects (font (size 1.27 1.27)) (justify left top)))
  (property "Description" "2,000 Vrms dielectric strength, 2 Form C and 2 A relays" (at 204.978 54.61 0) (hide yes) (show_name no) (do_not_autoplace no) (effects (font (size 1.27 1.27))))
  (property "Height" "10" (at 220.98 462.23 0) (hide yes) (show_name no) (do_not_autoplace no) (effects (font (size 1.27 1.27)) (justify left top)))
  (property "Mouser Part Number" "" (at 220.98 562.23 0) (hide yes) (show_name no) (do_not_autoplace no) (effects (font (size 1.27 1.27)) (justify left top)))
  (property "Mouser Price/Stock" "" (at 220.98 662.23 0) (hide yes) (show_name no) (do_not_autoplace no) (effects (font (size 1.27 1.27)) (justify left top)))
  (property "Manufacturer_Name" "Panasonic" (at 220.98 762.23 0) (hide yes) (show_name no) (do_not_autoplace no) (effects (font (size 1.27 1.27)) (justify left top)))
  (property "Manufacturer_Part_Number" "TX2SS-5V-X" (at 220.98 862.23 0) (hide yes) (show_name no) (do_not_autoplace no) (effects (font (size 1.27 1.27)) (justify left top)))
  (pin "3")
  (pin "8")
  (pin "5")
  (pin "4")
  (pin "9")
  (pin "10")
  (pin "1")
  (pin "12"))
 (symbol
  (lib_id "Device:C")
  (at 95.25 86.36 0)
  (mirror x)
  (unit 1)
  (body_style 1)
  (exclude_from_sim no)
  (in_bom yes)
  (on_board yes)
  (in_pos_files yes)
  (dnp no)
  (fields_autoplaced yes)
  (property "Reference" "C14" (at 91.44 85.0899 0) (show_name no) (do_not_autoplace no) (effects (font (size 1.27 1.27)) (justify right)))
  (property "Value" "10u 25V X7R" (at 91.44 87.6299 0) (show_name no) (do_not_autoplace no) (effects (font (size 1.27 1.27)) (justify right)))
  (property "Footprint" "Capacitor_SMD:C_1206_3216Metric" (at 96.2152 82.55 0) (hide yes) (show_name no) (do_not_autoplace no) (effects (font (size 1.27 1.27))))
  (property "Datasheet" "" (at 95.25 86.36 0) (hide yes) (show_name no) (do_not_autoplace no) (effects (font (size 1.27 1.27))))
  (property "Description" "Unpolarized capacitor" (at 95.25 86.36 0) (hide yes) (show_name no) (do_not_autoplace no) (effects (font (size 1.27 1.27))))
  (pin "1")
  (pin "2"))
 (symbol
  (lib_id "Device:R_US")
  (at 120.65 121.92 0)
  (unit 1)
  (body_style 1)
  (exclude_from_sim no)
  (in_bom yes)
  (on_board yes)
  (in_pos_files yes)
  (dnp no)
  (fields_autoplaced yes)
  (property "Reference" "R29" (at 123.19 120.6499 0) (show_name no) (do_not_autoplace no) (effects (font (size 1.27 1.27)) (justify left)))
  (property "Value" "100k" (at 123.19 123.1899 0) (show_name no) (do_not_autoplace no) (effects (font (size 1.27 1.27)) (justify left)))
  (property "Footprint" "Resistor_SMD:R_0603_1608Metric" (at 121.666 122.174 90) (hide yes) (show_name no) (do_not_autoplace no) (effects (font (size 1.27 1.27))))
  (property "Datasheet" "" (at 120.65 121.92 0) (hide yes) (show_name no) (do_not_autoplace no) (effects (font (size 1.27 1.27))))
  (property "Description" "Resistor, US symbol" (at 120.65 121.92 0) (hide yes) (show_name no) (do_not_autoplace no) (effects (font (size 1.27 1.27))))
  (pin "1")
  (pin "2")))
